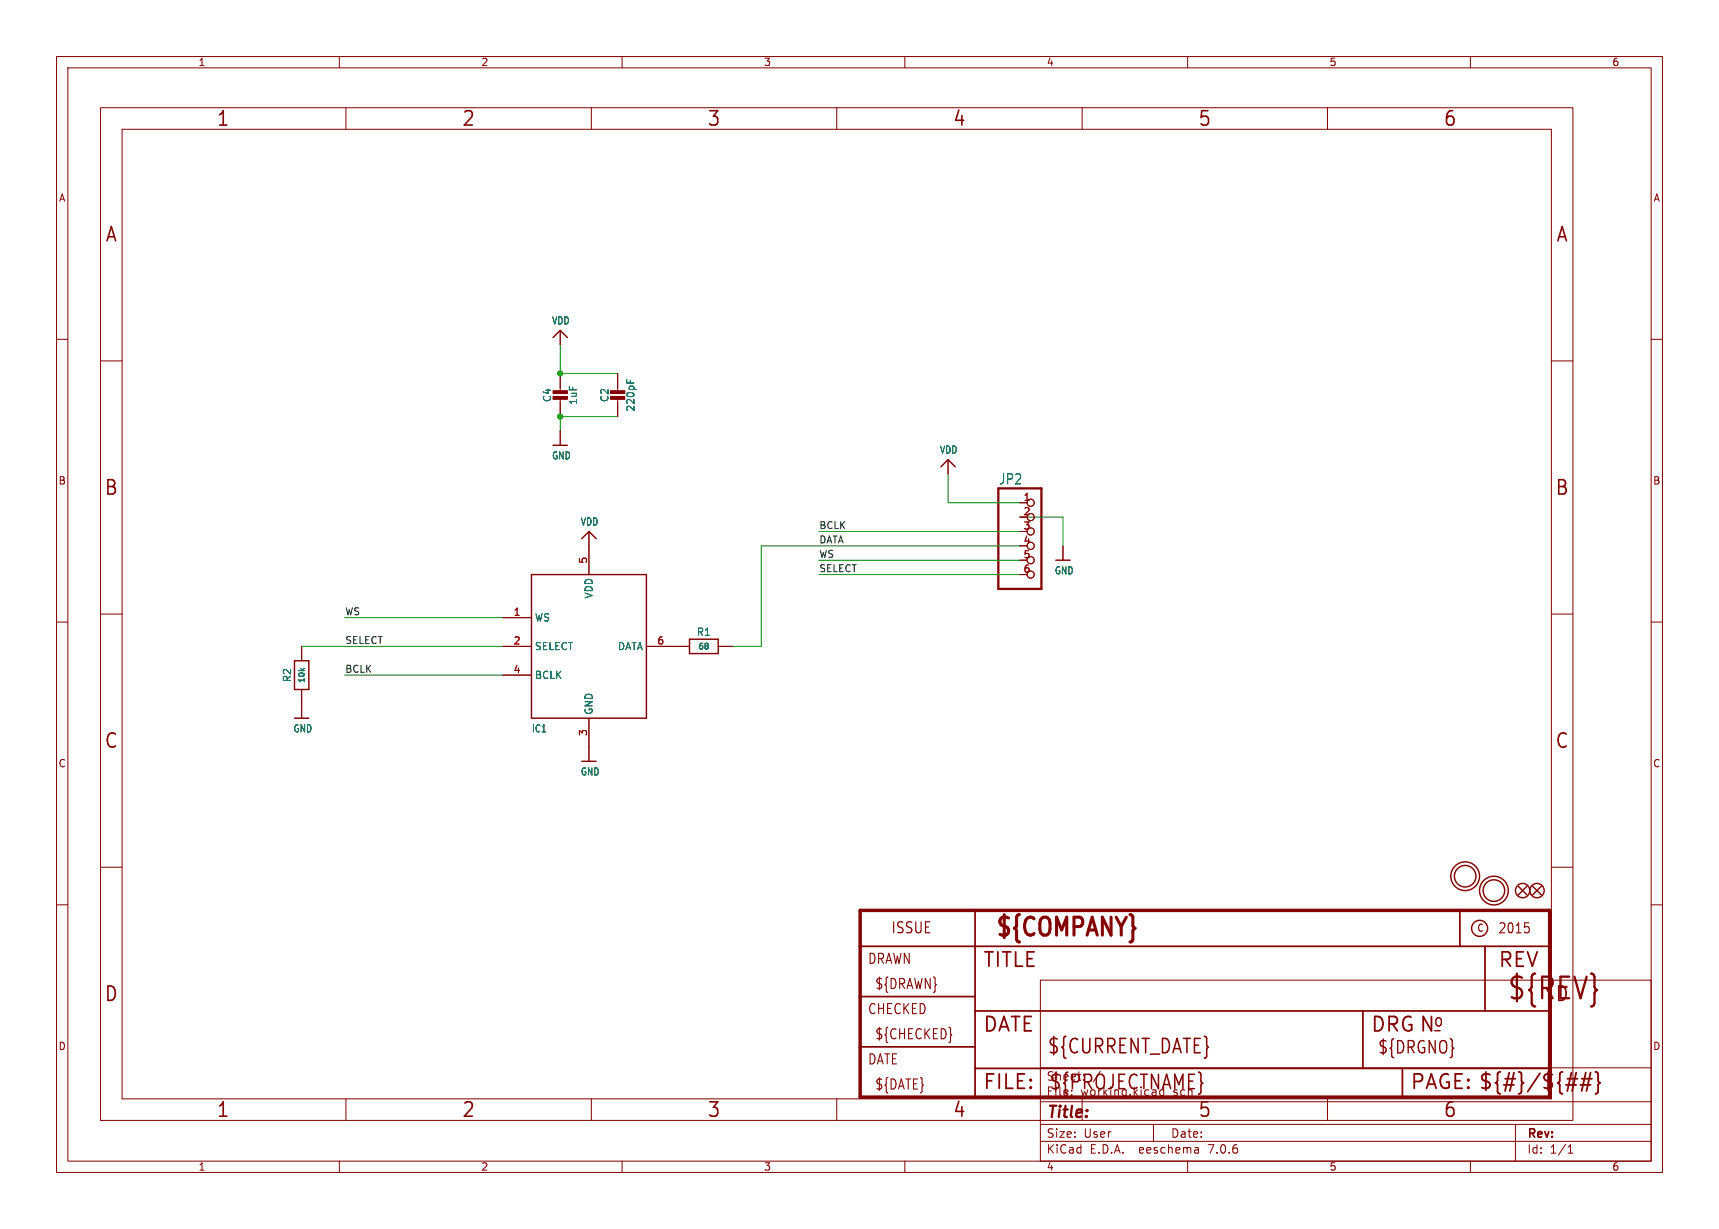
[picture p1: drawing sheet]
(kicad_sch (version 20230121) (generator eeschema)

 (paper "User" 303.962 217.322)

 (lib_symbols
  (symbol "working-eagle-import:CAP_CERAMIC0805-NOOUTLINE" (in_bom yes) (on_board yes)
   (property "Reference" "C" (at -2.29 1.25 90) (effects (font (size 1.27 1.27))))
   (property "Value" "" (at 2.3 1.25 90) (effects (font (size 1.27 1.27))))
   (property "Footprint" "working:0805-NO" (at 0 0 0) (effects (font (size 1.27 1.27)) hide))
   (property "Datasheet" "" (at 0 0 0) (effects (font (size 1.27 1.27)) hide))
   (property "ki_locked" "" (at 0 0 0) (effects (font (size 1.27 1.27))))
   (symbol "CAP_CERAMIC0805-NOOUTLINE_1_0"
    (rectangle (start -1.27 0.508) (end 1.27 1.016) (stroke (width 0) (type default)) (fill (type outline)))
    (rectangle (start -1.27 1.524) (end 1.27 2.032) (stroke (width 0) (type default)) (fill (type outline)))
    (polyline (pts (xy 0 0.762) (xy 0 0)) (stroke (width 0.1524) (type solid)) (fill (type none)))
    (polyline (pts (xy 0 2.54) (xy 0 1.778)) (stroke (width 0.1524) (type solid)) (fill (type none)))
    (pin passive line (at 0 5.08 270) (length 2.54) (name "1" (effects (font (size 0 0)))) (number "1" (effects (font (size 0 0)))))
    (pin passive line (at 0 -2.54 90) (length 2.54) (name "2" (effects (font (size 0 0)))) (number "2" (effects (font (size 0 0)))))))
  (symbol "working-eagle-import:FIDUCIAL_1MM" (in_bom yes) (on_board yes)
   (property "Reference" "FID" (at 0 0 0) (effects (font (size 1.27 1.27)) hide))
   (property "Value" "" (at 0 0 0) (effects (font (size 1.27 1.27)) hide))
   (property "Footprint" "working:FIDUCIAL_1MM" (at 0 0 0) (effects (font (size 1.27 1.27)) hide))
   (property "Datasheet" "" (at 0 0 0) (effects (font (size 1.27 1.27)) hide))
   (property "ki_locked" "" (at 0 0 0) (effects (font (size 1.27 1.27))))
   (symbol "FIDUCIAL_1MM_1_0"
    (polyline (pts (xy -0.762 0.762) (xy 0.762 -0.762)) (stroke (width 0.254) (type solid)) (fill (type none)))
    (polyline (pts (xy 0.762 0.762) (xy -0.762 -0.762)) (stroke (width 0.254) (type solid)) (fill (type none)))
    (circle (center 0 0) (radius 1.27) (stroke (width 0.254) (type solid)) (fill (type none)))))
  (symbol "working-eagle-import:FRAME_A4" (in_bom yes) (on_board yes)
   (property "Reference" "#FRAME" (at 0 0 0) (effects (font (size 1.27 1.27)) hide))
   (property "Value" "" (at 0 0 0) (effects (font (size 1.27 1.27)) hide))
   (property "Footprint" "" (at 0 0 0) (effects (font (size 1.27 1.27)) hide))
   (property "Datasheet" "" (at 0 0 0) (effects (font (size 1.27 1.27)) hide))
   (property "ki_locked" "" (at 0 0 0) (effects (font (size 1.27 1.27))))
   (symbol "FRAME_A4_1_0"
    (polyline (pts (xy 0 44.7675) (xy 3.81 44.7675)) (stroke (width 0) (type default)) (fill (type none)))
    (polyline (pts (xy 0 89.535) (xy 3.81 89.535)) (stroke (width 0) (type default)) (fill (type none)))
    (polyline (pts (xy 0 134.3025) (xy 3.81 134.3025)) (stroke (width 0) (type default)) (fill (type none)))
    (polyline (pts (xy 3.81 3.81) (xy 3.81 175.26)) (stroke (width 0) (type default)) (fill (type none)))
    (polyline (pts (xy 43.3917 0) (xy 43.3917 3.81)) (stroke (width 0) (type default)) (fill (type none)))
    (polyline (pts (xy 43.3917 175.26) (xy 43.3917 179.07)) (stroke (width 0) (type default)) (fill (type none)))
    (polyline (pts (xy 86.7833 0) (xy 86.7833 3.81)) (stroke (width 0) (type default)) (fill (type none)))
    (polyline (pts (xy 86.7833 175.26) (xy 86.7833 179.07)) (stroke (width 0) (type default)) (fill (type none)))
    (polyline (pts (xy 130.175 0) (xy 130.175 3.81)) (stroke (width 0) (type default)) (fill (type none)))
    (polyline (pts (xy 130.175 175.26) (xy 130.175 179.07)) (stroke (width 0) (type default)) (fill (type none)))
    (polyline (pts (xy 173.5667 0) (xy 173.5667 3.81)) (stroke (width 0) (type default)) (fill (type none)))
    (polyline (pts (xy 173.5667 175.26) (xy 173.5667 179.07)) (stroke (width 0) (type default)) (fill (type none)))
    (polyline (pts (xy 216.9583 0) (xy 216.9583 3.81)) (stroke (width 0) (type default)) (fill (type none)))
    (polyline (pts (xy 216.9583 175.26) (xy 216.9583 179.07)) (stroke (width 0) (type default)) (fill (type none)))
    (polyline (pts (xy 256.54 3.81) (xy 3.81 3.81)) (stroke (width 0) (type default)) (fill (type none)))
    (polyline (pts (xy 256.54 3.81) (xy 256.54 8.89)) (stroke (width 0.1016) (type solid)) (fill (type none)))
    (polyline (pts (xy 256.54 3.81) (xy 256.54 175.26)) (stroke (width 0) (type default)) (fill (type none)))
    (polyline (pts (xy 256.54 8.89) (xy 256.54 13.97)) (stroke (width 0.1016) (type solid)) (fill (type none)))
    (polyline (pts (xy 256.54 13.97) (xy 256.54 19.05)) (stroke (width 0.1016) (type solid)) (fill (type none)))
    (polyline (pts (xy 256.54 19.05) (xy 256.54 36.83)) (stroke (width 0.1016) (type solid)) (fill (type none)))
    (polyline (pts (xy 256.54 44.7675) (xy 260.35 44.7675)) (stroke (width 0) (type default)) (fill (type none)))
    (polyline (pts (xy 256.54 89.535) (xy 260.35 89.535)) (stroke (width 0) (type default)) (fill (type none)))
    (polyline (pts (xy 256.54 134.3025) (xy 260.35 134.3025)) (stroke (width 0) (type default)) (fill (type none)))
    (polyline (pts (xy 256.54 175.26) (xy 3.81 175.26)) (stroke (width 0) (type default)) (fill (type none)))
    (polyline (pts (xy 0 0) (xy 260.35 0) (xy 260.35 179.07) (xy 0 179.07) (xy 0 0)) (stroke (width 0) (type default)) (fill (type none)))
    (text "1" (at 21.6958 1.905 0) (effects (font (size 2.54 2.286))))
    (text "1" (at 21.6958 177.165 0) (effects (font (size 2.54 2.286))))
    (text "2" (at 65.0875 1.905 0) (effects (font (size 2.54 2.286))))
    (text "2" (at 65.0875 177.165 0) (effects (font (size 2.54 2.286))))
    (text "3" (at 108.4792 1.905 0) (effects (font (size 2.54 2.286))))
    (text "3" (at 108.4792 177.165 0) (effects (font (size 2.54 2.286))))
    (text "4" (at 151.8708 1.905 0) (effects (font (size 2.54 2.286))))
    (text "4" (at 151.8708 177.165 0) (effects (font (size 2.54 2.286))))
    (text "5" (at 195.2625 1.905 0) (effects (font (size 2.54 2.286))))
    (text "5" (at 195.2625 177.165 0) (effects (font (size 2.54 2.286))))
    (text "6" (at 238.6542 1.905 0) (effects (font (size 2.54 2.286))))
    (text "6" (at 238.6542 177.165 0) (effects (font (size 2.54 2.286))))
    (text "A" (at 1.905 156.6863 0) (effects (font (size 2.54 2.286))))
    (text "A" (at 258.445 156.6863 0) (effects (font (size 2.54 2.286))))
    (text "B" (at 1.905 111.9188 0) (effects (font (size 2.54 2.286))))
    (text "B" (at 258.445 111.9188 0) (effects (font (size 2.54 2.286))))
    (text "C" (at 1.905 67.1513 0) (effects (font (size 2.54 2.286))))
    (text "C" (at 258.445 67.1513 0) (effects (font (size 2.54 2.286))))
    (text "D" (at 1.905 22.3838 0) (effects (font (size 2.54 2.286))))
    (text "D" (at 258.445 22.3838 0) (effects (font (size 2.54 2.286)))))
   (symbol "FRAME_A4_2_0"
    (polyline (pts (xy -0.3048 1.5748) (xy 20.0152 1.5748)) (stroke (width 0.6096) (type solid)) (fill (type none)))
    (polyline (pts (xy -0.3048 10.4648) (xy -0.3048 1.5748)) (stroke (width 0.6096) (type solid)) (fill (type none)))
    (polyline (pts (xy -0.3048 10.4648) (xy 20.0152 10.4648)) (stroke (width 0.3048) (type solid)) (fill (type none)))
    (polyline (pts (xy -0.3048 19.3548) (xy -0.3048 10.4648)) (stroke (width 0.6096) (type solid)) (fill (type none)))
    (polyline (pts (xy -0.3048 19.3548) (xy 20.0152 19.3548)) (stroke (width 0.3048) (type solid)) (fill (type none)))
    (polyline (pts (xy -0.3048 28.2448) (xy -0.3048 19.3548)) (stroke (width 0.6096) (type solid)) (fill (type none)))
    (polyline (pts (xy -0.3048 28.2448) (xy 20.0152 28.2448)) (stroke (width 0.3048) (type solid)) (fill (type none)))
    (polyline (pts (xy -0.3048 34.5948) (xy -0.3048 28.2448)) (stroke (width 0.6096) (type solid)) (fill (type none)))
    (polyline (pts (xy 20.0152 1.5748) (xy 20.0152 6.6548)) (stroke (width 0.3048) (type solid)) (fill (type none)))
    (polyline (pts (xy 20.0152 1.5748) (xy 95.5802 1.5748)) (stroke (width 0.6096) (type solid)) (fill (type none)))
    (polyline (pts (xy 20.0152 6.6548) (xy 20.0152 10.4648)) (stroke (width 0.3048) (type solid)) (fill (type none)))
    (polyline (pts (xy 20.0152 6.6548) (xy 88.5952 6.6548)) (stroke (width 0.3048) (type solid)) (fill (type none)))
    (polyline (pts (xy 20.0152 10.4648) (xy 20.0152 16.8148)) (stroke (width 0.3048) (type solid)) (fill (type none)))
    (polyline (pts (xy 20.0152 16.8148) (xy 20.0152 19.3548)) (stroke (width 0.3048) (type solid)) (fill (type none)))
    (polyline (pts (xy 20.0152 19.3548) (xy 20.0152 28.2448)) (stroke (width 0.3048) (type solid)) (fill (type none)))
    (polyline (pts (xy 20.0152 28.2448) (xy 20.0152 34.5948)) (stroke (width 0.3048) (type solid)) (fill (type none)))
    (polyline (pts (xy 20.0152 28.2448) (xy 105.7402 28.2448)) (stroke (width 0.3048) (type solid)) (fill (type none)))
    (polyline (pts (xy 20.0152 34.5948) (xy -0.3048 34.5948)) (stroke (width 0.6096) (type solid)) (fill (type none)))
    (polyline (pts (xy 88.5952 6.6548) (xy 95.5802 6.6548)) (stroke (width 0.3048) (type solid)) (fill (type none)))
    (polyline (pts (xy 88.5952 16.8148) (xy 20.0152 16.8148)) (stroke (width 0.3048) (type solid)) (fill (type none)))
    (polyline (pts (xy 88.5952 16.8148) (xy 88.5952 6.6548)) (stroke (width 0.3048) (type solid)) (fill (type none)))
    (polyline (pts (xy 95.5802 1.5748) (xy 121.6152 1.5748)) (stroke (width 0.6096) (type solid)) (fill (type none)))
    (polyline (pts (xy 95.5802 6.6548) (xy 95.5802 1.5748)) (stroke (width 0.3048) (type solid)) (fill (type none)))
    (polyline (pts (xy 95.5802 6.6548) (xy 121.6152 6.6548)) (stroke (width 0.3048) (type solid)) (fill (type none)))
    (polyline (pts (xy 101.2952 13.3223) (xy 102.2477 13.3223)) (stroke (width 0.254) (type solid)) (fill (type none)))
    (polyline (pts (xy 105.7402 28.2448) (xy 105.7402 34.5948)) (stroke (width 0.3048) (type solid)) (fill (type none)))
    (polyline (pts (xy 105.7402 28.2448) (xy 110.1852 28.2448)) (stroke (width 0.3048) (type solid)) (fill (type none)))
    (polyline (pts (xy 105.7402 34.5948) (xy 20.0152 34.5948)) (stroke (width 0.6096) (type solid)) (fill (type none)))
    (polyline (pts (xy 110.1852 16.8148) (xy 88.5952 16.8148)) (stroke (width 0.3048) (type solid)) (fill (type none)))
    (polyline (pts (xy 110.1852 28.2448) (xy 110.1852 16.8148)) (stroke (width 0.3048) (type solid)) (fill (type none)))
    (polyline (pts (xy 110.1852 28.2448) (xy 121.6152 28.2448)) (stroke (width 0.3048) (type solid)) (fill (type none)))
    (polyline (pts (xy 121.6152 6.6548) (xy 121.6152 1.5748)) (stroke (width 0.6096) (type solid)) (fill (type none)))
    (polyline (pts (xy 121.6152 16.8148) (xy 110.1852 16.8148)) (stroke (width 0.3048) (type solid)) (fill (type none)))
    (polyline (pts (xy 121.6152 16.8148) (xy 121.6152 6.6548)) (stroke (width 0.6096) (type solid)) (fill (type none)))
    (polyline (pts (xy 121.6152 28.2448) (xy 121.6152 16.8148)) (stroke (width 0.6096) (type solid)) (fill (type none)))
    (polyline (pts (xy 121.6152 34.5948) (xy 105.7402 34.5948)) (stroke (width 0.6096) (type solid)) (fill (type none)))
    (polyline (pts (xy 121.6152 34.5948) (xy 121.6152 28.2448)) (stroke (width 0.6096) (type solid)) (fill (type none)))
    (circle (center 109.2327 31.4198) (radius 1.4199) (stroke (width 0.254) (type solid)) (fill (type none)))
    (text "${#}/${##}" (at 108.9152 2.8448 0) (effects (font (size 2.54 2.54)) (justify left bottom)))
    (text "${CHECKED}" (at 2.2352 11.7348 0) (effects (font (size 1.778 1.5113)) (justify left bottom)))
    (text "${COMPANY}" (at 23.349 29.6735 0) (effects (font (size 3.175 2.6987) (thickness 0.5397) bold) (justify left bottom)))
    (text "${CURRENT_DATE}" (at 32.7152 9.1948 0) (effects (font (size 2.54 2.159)) (justify left bottom)))
    (text "${DATE}" (at 2.2352 2.8448 0) (effects (font (size 1.778 1.5113)) (justify left bottom)))
    (text "${DRAWN}" (at 2.2352 20.6248 0) (effects (font (size 1.778 1.5113)) (justify left bottom)))
    (text "${DRGNO}" (at 91.1352 9.1948 0) (effects (font (size 2.1844 1.8567)) (justify left bottom)))
    (text "${PROJECTNAME}" (at 33.0327 2.8448 0) (effects (font (size 2.54 2.159)) (justify left bottom)))
    (text "${REV}" (at 113.9952 18.7198 0) (effects (font (size 3.81 3.2385)) (justify left bottom)))
    (text "2015" (at 112.4077 30.4673 0) (effects (font (size 1.778 1.5113)) (justify left bottom)))
    (text "C" (at 108.7564 30.7848 0) (effects (font (size 1.27 1.0795)) (justify left bottom)))
    (text "CHECKED" (at 0.9652 16.1798 0) (effects (font (size 1.778 1.5113)) (justify left bottom)))
    (text "DATE" (at 0.9652 7.2898 0) (effects (font (size 1.778 1.5113)) (justify left bottom)))
    (text "DATE" (at 21.2852 13.0048 0) (effects (font (size 2.54 2.54)) (justify left bottom)))
    (text "DRAWN" (at 0.9652 25.0698 0) (effects (font (size 1.778 1.5113)) (justify left bottom)))
    (text "DRG" (at 89.8652 13.0048 0) (effects (font (size 2.54 2.54)) (justify left bottom)))
    (text "FILE:" (at 21.2852 2.8448 0) (effects (font (size 2.54 2.54)) (justify left bottom)))
    (text "ISSUE" (at 5.0927 30.4673 0) (effects (font (size 1.9304 1.6408)) (justify left bottom)))
    (text "N" (at 98.4377 13.0048 0) (effects (font (size 2.54 2.54)) (justify left bottom)))
    (text "o" (at 100.9777 13.9573 0) (effects (font (size 2.1844 1.8567)) (justify left bottom)))
    (text "PAGE:" (at 96.8502 2.8448 0) (effects (font (size 2.54 2.54)) (justify left bottom)))
    (text "REV" (at 112.4077 24.4348 0) (effects (font (size 2.54 2.54)) (justify left bottom)))
    (text "TITLE" (at 21.2852 24.4348 0) (effects (font (size 2.54 2.54)) (justify left bottom)))))
  (symbol "working-eagle-import:GND" (power) (in_bom yes) (on_board yes)
   (property "Reference" "" (at 0 0 0) (effects (font (size 1.27 1.27)) hide))
   (property "Value" "GND" (at -1.524 -2.54 0) (effects (font (size 1.27 1.0795)) (justify left bottom)))
   (property "Footprint" "" (at 0 0 0) (effects (font (size 1.27 1.27)) hide))
   (property "Datasheet" "" (at 0 0 0) (effects (font (size 1.27 1.27)) hide))
   (property "ki_locked" "" (at 0 0 0) (effects (font (size 1.27 1.27))))
   (symbol "GND_1_0"
    (polyline (pts (xy -1.27 0) (xy 1.27 0)) (stroke (width 0.254) (type solid)) (fill (type none)))
    (pin power_in line (at 0 2.54 270) (length 2.54) (name "GND" (effects (font (size 0 0)))) (number "1" (effects (font (size 0 0)))))))
  (symbol "working-eagle-import:HEADER-1X6ROUND" (in_bom yes) (on_board yes)
   (property "Reference" "JP" (at -6.35 10.795 0) (effects (font (size 1.778 1.5113)) (justify left bottom)))
   (property "Value" "" (at -6.35 -10.16 0) (effects (font (size 1.778 1.5113)) (justify left bottom)))
   (property "Footprint" "working:1X06_ROUND" (at 0 0 0) (effects (font (size 1.27 1.27)) hide))
   (property "Datasheet" "" (at 0 0 0) (effects (font (size 1.27 1.27)) hide))
   (property "ki_locked" "" (at 0 0 0) (effects (font (size 1.27 1.27))))
   (symbol "HEADER-1X6ROUND_1_0"
    (polyline (pts (xy -6.35 -7.62) (xy 1.27 -7.62)) (stroke (width 0.4064) (type solid)) (fill (type none)))
    (polyline (pts (xy -6.35 10.16) (xy -6.35 -7.62)) (stroke (width 0.4064) (type solid)) (fill (type none)))
    (polyline (pts (xy 1.27 -7.62) (xy 1.27 10.16)) (stroke (width 0.4064) (type solid)) (fill (type none)))
    (polyline (pts (xy 1.27 10.16) (xy -6.35 10.16)) (stroke (width 0.4064) (type solid)) (fill (type none)))
    (pin passive inverted (at -2.54 7.62 0) (length 2.54) (name "1" (effects (font (size 0 0)))) (number "1" (effects (font (size 1.27 1.27)))))
    (pin passive inverted (at -2.54 5.08 0) (length 2.54) (name "2" (effects (font (size 0 0)))) (number "2" (effects (font (size 1.27 1.27)))))
    (pin passive inverted (at -2.54 2.54 0) (length 2.54) (name "3" (effects (font (size 0 0)))) (number "3" (effects (font (size 1.27 1.27)))))
    (pin passive inverted (at -2.54 0 0) (length 2.54) (name "4" (effects (font (size 0 0)))) (number "4" (effects (font (size 1.27 1.27)))))
    (pin passive inverted (at -2.54 -2.54 0) (length 2.54) (name "5" (effects (font (size 0 0)))) (number "5" (effects (font (size 1.27 1.27)))))
    (pin passive inverted (at -2.54 -5.08 0) (length 2.54) (name "6" (effects (font (size 0 0)))) (number "6" (effects (font (size 1.27 1.27)))))))
  (symbol "working-eagle-import:MIC_I2S_SPH0645" (in_bom yes) (on_board yes)
   (property "Reference" "IC" (at -10.16 -15.24 0) (effects (font (size 1.27 1.0795)) (justify left bottom)))
   (property "Value" "" (at 0 0 0) (effects (font (size 1.27 1.27)) hide))
   (property "Footprint" "working:SPH0645LM4H" (at 0 0 0) (effects (font (size 1.27 1.27)) hide))
   (property "Datasheet" "" (at 0 0 0) (effects (font (size 1.27 1.27)) hide))
   (property "ki_locked" "" (at 0 0 0) (effects (font (size 1.27 1.27))))
   (symbol "MIC_I2S_SPH0645_1_0"
    (polyline (pts (xy -10.16 -12.7) (xy -10.16 12.7)) (stroke (width 0.254) (type solid)) (fill (type none)))
    (polyline (pts (xy -10.16 12.7) (xy 10.16 12.7)) (stroke (width 0.254) (type solid)) (fill (type none)))
    (polyline (pts (xy 10.16 -12.7) (xy -10.16 -12.7)) (stroke (width 0.254) (type solid)) (fill (type none)))
    (polyline (pts (xy 10.16 12.7) (xy 10.16 -12.7)) (stroke (width 0.254) (type solid)) (fill (type none)))
    (pin input line (at -15.24 5.08 0) (length 5.08) (name "WS" (effects (font (size 1.27 1.27)))) (number "1" (effects (font (size 1.27 1.27)))))
    (pin input line (at -15.24 0 0) (length 5.08) (name "SELECT" (effects (font (size 1.27 1.27)))) (number "2" (effects (font (size 1.27 1.27)))))
    (pin power_in line (at 0 -17.78 90) (length 5.08) (name "GND" (effects (font (size 1.27 1.27)))) (number "3" (effects (font (size 1.27 1.27)))))
    (pin input line (at -15.24 -5.08 0) (length 5.08) (name "BCLK" (effects (font (size 1.27 1.27)))) (number "4" (effects (font (size 1.27 1.27)))))
    (pin power_in line (at 0 17.78 270) (length 5.08) (name "VDD" (effects (font (size 1.27 1.27)))) (number "5" (effects (font (size 1.27 1.27)))))
    (pin output line (at 15.24 0 180) (length 5.08) (name "DATA" (effects (font (size 1.27 1.27)))) (number "6" (effects (font (size 1.27 1.27)))))))
  (symbol "working-eagle-import:MOUNTINGHOLE2.5" (in_bom yes) (on_board yes)
   (property "Reference" "" (at 0 0 0) (effects (font (size 1.27 1.27)) hide))
   (property "Value" "" (at 0 0 0) (effects (font (size 1.27 1.27)) hide))
   (property "Footprint" "working:MOUNTINGHOLE_2.5_PLATED" (at 0 0 0) (effects (font (size 1.27 1.27)) hide))
   (property "Datasheet" "" (at 0 0 0) (effects (font (size 1.27 1.27)) hide))
   (property "ki_locked" "" (at 0 0 0) (effects (font (size 1.27 1.27))))
   (symbol "MOUNTINGHOLE2.5_1_0"
    (circle (center 0 0) (radius 1.905) (stroke (width 0.254) (type solid)) (fill (type none)))
    (circle (center 0 0) (radius 2.54) (stroke (width 0.254) (type solid)) (fill (type none)))))
  (symbol "working-eagle-import:RESISTOR_0603_NOOUT" (in_bom yes) (on_board yes)
   (property "Reference" "R" (at 0 2.54 0) (effects (font (size 1.27 1.27))))
   (property "Value" "" (at 0 0 0) (effects (font (size 1.016 1.016) bold)))
   (property "Footprint" "working:0603-NO" (at 0 0 0) (effects (font (size 1.27 1.27)) hide))
   (property "Datasheet" "" (at 0 0 0) (effects (font (size 1.27 1.27)) hide))
   (property "ki_locked" "" (at 0 0 0) (effects (font (size 1.27 1.27))))
   (symbol "RESISTOR_0603_NOOUT_1_0"
    (polyline (pts (xy -2.54 -1.27) (xy -2.54 1.27)) (stroke (width 0.254) (type solid)) (fill (type none)))
    (polyline (pts (xy -2.54 1.27) (xy 2.54 1.27)) (stroke (width 0.254) (type solid)) (fill (type none)))
    (polyline (pts (xy 2.54 -1.27) (xy -2.54 -1.27)) (stroke (width 0.254) (type solid)) (fill (type none)))
    (polyline (pts (xy 2.54 1.27) (xy 2.54 -1.27)) (stroke (width 0.254) (type solid)) (fill (type none)))
    (pin passive line (at -5.08 0 0) (length 2.54) (name "1" (effects (font (size 0 0)))) (number "1" (effects (font (size 0 0)))))
    (pin passive line (at 5.08 0 180) (length 2.54) (name "2" (effects (font (size 0 0)))) (number "2" (effects (font (size 0 0)))))))
  (symbol "working-eagle-import:VDD" (power) (in_bom yes) (on_board yes)
   (property "Reference" "" (at 0 0 0) (effects (font (size 1.27 1.27)) hide))
   (property "Value" "VDD" (at -1.524 1.016 0) (effects (font (size 1.27 1.0795)) (justify left bottom)))
   (property "Footprint" "" (at 0 0 0) (effects (font (size 1.27 1.27)) hide))
   (property "Datasheet" "" (at 0 0 0) (effects (font (size 1.27 1.27)) hide))
   (property "ki_locked" "" (at 0 0 0) (effects (font (size 1.27 1.27))))
   (symbol "VDD_1_0"
    (polyline (pts (xy -1.27 -1.27) (xy 0 0)) (stroke (width 0.254) (type solid)) (fill (type none)))
    (polyline (pts (xy 0 0) (xy 1.27 -1.27)) (stroke (width 0.254) (type solid)) (fill (type none)))
    (pin power_in line (at 0 -2.54 90) (length 2.54) (name "VDD" (effects (font (size 0 0)))) (number "1" (effects (font (size 0 0))))))))

 (junction (at 99.06 73.66) (diameter 0) (color 0 0 0 0))
 (junction (at 99.06 66.04) (diameter 0) (color 0 0 0 0))

 (wire (pts (xy 60.96 119.38) (xy 88.9 119.38)) (stroke (width 0.1524) (type solid)))
 (wire (pts (xy 99.06 73.66) (xy 99.06 76.2)) (stroke (width 0.1524) (type solid)))
 (wire (pts (xy 167.64 88.9) (xy 167.64 83.82)) (stroke (width 0.1524) (type solid)))
 (wire (pts (xy 129.54 114.3) (xy 134.62 114.3)) (stroke (width 0.1524) (type solid)))
 (wire (pts (xy 180.34 91.44) (xy 187.96 91.44)) (stroke (width 0.1524) (type solid)))
 (wire (pts (xy 99.06 73.66) (xy 109.22 73.66)) (stroke (width 0.1524) (type solid)))
 (wire (pts (xy 99.06 60.96) (xy 99.06 66.04)) (stroke (width 0.1524) (type solid)))
 (wire (pts (xy 167.64 88.9) (xy 180.34 88.9)) (stroke (width 0.1524) (type solid)))
 (wire (pts (xy 187.96 91.44) (xy 187.96 96.52)) (stroke (width 0.1524) (type solid)))
 (wire (pts (xy 180.34 96.52) (xy 134.62 96.52)) (stroke (width 0.1524) (type solid)))
 (wire (pts (xy 134.62 114.3) (xy 134.62 96.52)) (stroke (width 0.1524) (type solid)))
 (wire (pts (xy 88.9 114.3) (xy 53.34 114.3)) (stroke (width 0.1524) (type solid)))
 (wire (pts (xy 180.34 101.6) (xy 144.78 101.6)) (stroke (width 0.1524) (type solid)))
 (wire (pts (xy 109.22 66.04) (xy 99.06 66.04)) (stroke (width 0.1524) (type solid)))
 (wire (pts (xy 88.9 109.22) (xy 60.96 109.22)) (stroke (width 0.1524) (type solid)))
 (wire (pts (xy 144.78 99.06) (xy 180.34 99.06)) (stroke (width 0.1524) (type solid)))
 (wire (pts (xy 180.34 93.98) (xy 144.78 93.98)) (stroke (width 0.1524) (type solid)))

 (label "BCLK" (at 144.78 93.98 0) (fields_autoplaced) (effects (font (size 1.2446 1.2446)) (justify left bottom)))
 (label "SELECT" (at 144.78 101.6 0) (fields_autoplaced) (effects (font (size 1.2446 1.2446)) (justify left bottom)))
 (label "WS" (at 60.96 109.22 0) (fields_autoplaced) (effects (font (size 1.2446 1.2446)) (justify left bottom)))
 (label "BCLK" (at 60.96 119.38 0) (fields_autoplaced) (effects (font (size 1.2446 1.2446)) (justify left bottom)))
 (label "SELECT" (at 60.96 114.3 0) (fields_autoplaced) (effects (font (size 1.2446 1.2446)) (justify left bottom)))
 (label "DATA" (at 144.78 96.52 0) (fields_autoplaced) (effects (font (size 1.2446 1.2446)) (justify left bottom)))
 (label "WS" (at 144.78 99.06 0) (fields_autoplaced) (effects (font (size 1.2446 1.2446)) (justify left bottom)))

 (symbol (lib_id "working-eagle-import:MOUNTINGHOLE2.5") (at 259.08 154.94 0) (unit 1) (in_bom yes) (on_board yes) (dnp no)
  (property "Reference" "U$6" (at 259.08 154.94 0) (effects (font (size 1.27 1.27)) hide))
  (property "Value" "MOUNTINGHOLE2.5" (at 259.08 154.94 0) (effects (font (size 1.27 1.27)) hide))
  (property "Footprint" "working:MOUNTINGHOLE_2.5_PLATED" (at 259.08 154.94 0) (effects (font (size 1.27 1.27)) hide))
  (property "Datasheet" "" (at 259.08 154.94 0) (effects (font (size 1.27 1.27)) hide)))

 (symbol (lib_id "working-eagle-import:GND") (at 187.96 99.06 0) (unit 1) (in_bom yes) (on_board yes) (dnp no)
  (property "Reference" "#U$4" (at 187.96 99.06 0) (effects (font (size 1.27 1.27)) hide))
  (property "Value" "GND" (at 186.436 101.6 0) (effects (font (size 1.27 1.0795)) (justify left bottom)))
  (property "Footprint" "" (at 187.96 99.06 0) (effects (font (size 1.27 1.27)) hide))
  (property "Datasheet" "" (at 187.96 99.06 0) (effects (font (size 1.27 1.27)) hide)) (pin "1"))

 (symbol (lib_id "working-eagle-import:VDD") (at 99.06 58.42 0) (unit 1) (in_bom yes) (on_board yes) (dnp no)
  (property "Reference" "#U$8" (at 99.06 58.42 0) (effects (font (size 1.27 1.27)) hide))
  (property "Value" "VDD" (at 97.536 57.404 0) (effects (font (size 1.27 1.0795)) (justify left bottom)))
  (property "Footprint" "" (at 99.06 58.42 0) (effects (font (size 1.27 1.27)) hide))
  (property "Datasheet" "" (at 99.06 58.42 0) (effects (font (size 1.27 1.27)) hide)) (pin "1"))

 (symbol (lib_id "working-eagle-import:FRAME_A4") (at 17.78 198.12 0) (unit 1) (in_bom yes) (on_board yes) (dnp no)
  (property "Reference" "#FRAME1" (at 17.78 198.12 0) (effects (font (size 1.27 1.27)) hide))
  (property "Value" "FRAME_A4" (at 17.78 198.12 0) (effects (font (size 1.27 1.27)) hide))
  (property "Footprint" "" (at 17.78 198.12 0) (effects (font (size 1.27 1.27)) hide))
  (property "Datasheet" "" (at 17.78 198.12 0) (effects (font (size 1.27 1.27)) hide)))

 (symbol (lib_id "working-eagle-import:FIDUCIAL_1MM") (at 269.24 157.48 0) (unit 1) (in_bom yes) (on_board yes) (dnp no)
  (property "Reference" "FID2" (at 269.24 157.48 0) (effects (font (size 1.27 1.27)) hide))
  (property "Value" "FIDUCIAL_1MM" (at 269.24 157.48 0) (effects (font (size 1.27 1.27)) hide))
  (property "Footprint" "working:FIDUCIAL_1MM" (at 269.24 157.48 0) (effects (font (size 1.27 1.27)) hide))
  (property "Datasheet" "" (at 269.24 157.48 0) (effects (font (size 1.27 1.27)) hide)))

 (symbol (lib_id "working-eagle-import:CAP_CERAMIC0805-NOOUTLINE") (at 99.06 71.12 0) (unit 1) (in_bom yes) (on_board yes) (dnp no)
  (property "Reference" "C4" (at 96.77 69.87 90) (effects (font (size 1.27 1.27))))
  (property "Value" "1uF" (at 101.36 69.87 90) (effects (font (size 1.27 1.27))))
  (property "Footprint" "working:0805-NO" (at 99.06 71.12 0) (effects (font (size 1.27 1.27)) hide))
  (property "Datasheet" "" (at 99.06 71.12 0) (effects (font (size 1.27 1.27)) hide)) (pin "1") (pin "2"))

 (symbol (lib_id "working-eagle-import:MOUNTINGHOLE2.5") (at 264.16 157.48 0) (unit 1) (in_bom yes) (on_board yes) (dnp no)
  (property "Reference" "U$12" (at 264.16 157.48 0) (effects (font (size 1.27 1.27)) hide))
  (property "Value" "MOUNTINGHOLE2.5" (at 264.16 157.48 0) (effects (font (size 1.27 1.27)) hide))
  (property "Footprint" "working:MOUNTINGHOLE_2.5_PLATED" (at 264.16 157.48 0) (effects (font (size 1.27 1.27)) hide))
  (property "Datasheet" "" (at 264.16 157.48 0) (effects (font (size 1.27 1.27)) hide)))

 (symbol (lib_id "working-eagle-import:FRAME_A4") (at 152.4 195.58 0) (unit 2) (in_bom yes) (on_board yes) (dnp no)
  (property "Reference" "#FRAME1" (at 152.4 195.58 0) (effects (font (size 1.27 1.27)) hide))
  (property "Value" "FRAME_A4" (at 152.4 195.58 0) (effects (font (size 1.27 1.27)) hide))
  (property "Footprint" "" (at 152.4 195.58 0) (effects (font (size 1.27 1.27)) hide))
  (property "Datasheet" "" (at 152.4 195.58 0) (effects (font (size 1.27 1.27)) hide)))

 (symbol (lib_id "working-eagle-import:RESISTOR_0603_NOOUT") (at 124.46 114.3 0) (unit 1) (in_bom yes) (on_board yes) (dnp no)
  (property "Reference" "R1" (at 124.46 111.76 0) (effects (font (size 1.27 1.27))))
  (property "Value" "68" (at 124.46 114.3 0) (effects (font (size 1.016 1.016) bold)))
  (property "Footprint" "working:0603-NO" (at 124.46 114.3 0) (effects (font (size 1.27 1.27)) hide))
  (property "Datasheet" "" (at 124.46 114.3 0) (effects (font (size 1.27 1.27)) hide)) (pin "1") (pin "2"))

 (symbol (lib_id "working-eagle-import:FIDUCIAL_1MM") (at 271.78 157.48 0) (unit 1) (in_bom yes) (on_board yes) (dnp no)
  (property "Reference" "FID1" (at 271.78 157.48 0) (effects (font (size 1.27 1.27)) hide))
  (property "Value" "FIDUCIAL_1MM" (at 271.78 157.48 0) (effects (font (size 1.27 1.27)) hide))
  (property "Footprint" "working:FIDUCIAL_1MM" (at 271.78 157.48 0) (effects (font (size 1.27 1.27)) hide))
  (property "Datasheet" "" (at 271.78 157.48 0) (effects (font (size 1.27 1.27)) hide)))

 (symbol (lib_id "working-eagle-import:RESISTOR_0603_NOOUT") (at 53.34 119.38 90) (unit 1) (in_bom yes) (on_board yes) (dnp no)
  (property "Reference" "R2" (at 50.8 119.38 0) (effects (font (size 1.27 1.27))))
  (property "Value" "10k" (at 53.34 119.38 0) (effects (font (size 1.016 1.016) bold)))
  (property "Footprint" "working:0603-NO" (at 53.34 119.38 0) (effects (font (size 1.27 1.27)) hide))
  (property "Datasheet" "" (at 53.34 119.38 0) (effects (font (size 1.27 1.27)) hide)) (pin "1") (pin "2"))

 (symbol (lib_id "working-eagle-import:GND") (at 104.14 134.62 0) (unit 1) (in_bom yes) (on_board yes) (dnp no)
  (property "Reference" "#U$1" (at 104.14 134.62 0) (effects (font (size 1.27 1.27)) hide))
  (property "Value" "GND" (at 102.616 137.16 0) (effects (font (size 1.27 1.0795)) (justify left bottom)))
  (property "Footprint" "" (at 104.14 134.62 0) (effects (font (size 1.27 1.27)) hide))
  (property "Datasheet" "" (at 104.14 134.62 0) (effects (font (size 1.27 1.27)) hide)) (pin "1"))

 (symbol (lib_id "working-eagle-import:GND") (at 99.06 78.74 0) (unit 1) (in_bom yes) (on_board yes) (dnp no)
  (property "Reference" "#U$7" (at 99.06 78.74 0) (effects (font (size 1.27 1.27)) hide))
  (property "Value" "GND" (at 97.536 81.28 0) (effects (font (size 1.27 1.0795)) (justify left bottom)))
  (property "Footprint" "" (at 99.06 78.74 0) (effects (font (size 1.27 1.27)) hide))
  (property "Datasheet" "" (at 99.06 78.74 0) (effects (font (size 1.27 1.27)) hide)) (pin "1"))

 (symbol (lib_id "working-eagle-import:MIC_I2S_SPH0645") (at 104.14 114.3 0) (unit 1) (in_bom yes) (on_board yes) (dnp no)
  (property "Reference" "IC1" (at 93.98 129.54 0) (effects (font (size 1.27 1.0795)) (justify left bottom)))
  (property "Value" "MIC_I2S_SPH0645" (at 104.14 114.3 0) (effects (font (size 1.27 1.27)) hide))
  (property "Footprint" "working:SPH0645LM4H" (at 104.14 114.3 0) (effects (font (size 1.27 1.27)) hide))
  (property "Datasheet" "" (at 104.14 114.3 0) (effects (font (size 1.27 1.27)) hide)) (pin "1") (pin "2") (pin "3") (pin "4") (pin "5") (pin "6"))

 (symbol (lib_id "working-eagle-import:HEADER-1X6ROUND") (at 182.88 96.52 0) (unit 1) (in_bom yes) (on_board yes) (dnp no)
  (property "Reference" "JP2" (at 176.53 85.725 0) (effects (font (size 1.778 1.5113)) (justify left bottom)))
  (property "Value" "HEADER-1X6ROUND" (at 176.53 106.68 0) (effects (font (size 1.778 1.5113)) (justify left bottom) hide))
  (property "Footprint" "working:1X06_ROUND" (at 182.88 96.52 0) (effects (font (size 1.27 1.27)) hide))
  (property "Datasheet" "" (at 182.88 96.52 0) (effects (font (size 1.27 1.27)) hide)) (pin "1") (pin "2") (pin "3") (pin "4") (pin "5") (pin "6"))

 (symbol (lib_id "working-eagle-import:VDD") (at 167.64 81.28 0) (unit 1) (in_bom yes) (on_board yes) (dnp no)
  (property "Reference" "#U$3" (at 167.64 81.28 0) (effects (font (size 1.27 1.27)) hide))
  (property "Value" "VDD" (at 166.116 80.264 0) (effects (font (size 1.27 1.0795)) (justify left bottom)))
  (property "Footprint" "" (at 167.64 81.28 0) (effects (font (size 1.27 1.27)) hide))
  (property "Datasheet" "" (at 167.64 81.28 0) (effects (font (size 1.27 1.27)) hide)) (pin "1"))

 (symbol (lib_id "working-eagle-import:GND") (at 53.34 127 0) (unit 1) (in_bom yes) (on_board yes) (dnp no)
  (property "Reference" "#U$9" (at 53.34 127 0) (effects (font (size 1.27 1.27)) hide))
  (property "Value" "GND" (at 51.816 129.54 0) (effects (font (size 1.27 1.0795)) (justify left bottom)))
  (property "Footprint" "" (at 53.34 127 0) (effects (font (size 1.27 1.27)) hide))
  (property "Datasheet" "" (at 53.34 127 0) (effects (font (size 1.27 1.27)) hide)) (pin "1"))

 (symbol (lib_id "working-eagle-import:CAP_CERAMIC0805-NOOUTLINE") (at 109.22 71.12 0) (unit 1) (in_bom yes) (on_board yes) (dnp no)
  (property "Reference" "C2" (at 106.93 69.87 90) (effects (font (size 1.27 1.27))))
  (property "Value" "220pF" (at 111.52 69.87 90) (effects (font (size 1.27 1.27))))
  (property "Footprint" "working:0805-NO" (at 109.22 71.12 0) (effects (font (size 1.27 1.27)) hide))
  (property "Datasheet" "" (at 109.22 71.12 0) (effects (font (size 1.27 1.27)) hide)) (pin "1") (pin "2"))

 (symbol (lib_id "working-eagle-import:VDD") (at 104.14 93.98 0) (unit 1) (in_bom yes) (on_board yes) (dnp no)
  (property "Reference" "#U$2" (at 104.14 93.98 0) (effects (font (size 1.27 1.27)) hide))
  (property "Value" "VDD" (at 102.616 92.964 0) (effects (font (size 1.27 1.0795)) (justify left bottom)))
  (property "Footprint" "" (at 104.14 93.98 0) (effects (font (size 1.27 1.27)) hide))
  (property "Datasheet" "" (at 104.14 93.98 0) (effects (font (size 1.27 1.27)) hide)) (pin "1"))

 (sheet_instances (path "" (page "1"))))
